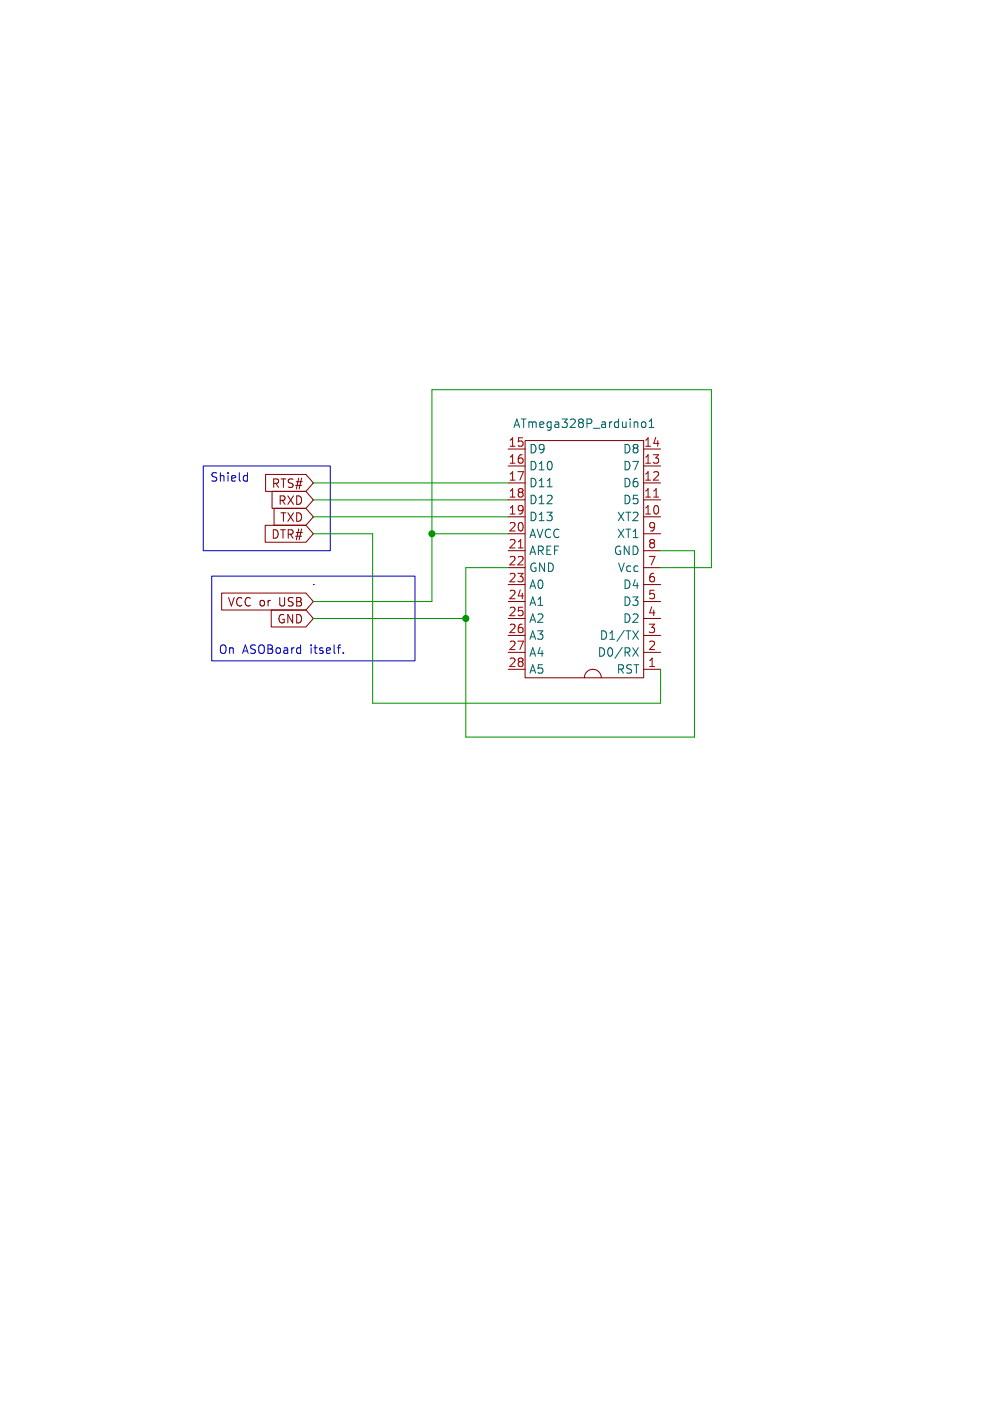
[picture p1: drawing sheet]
<svg xmlns="http://www.w3.org/2000/svg" width="148mm" height="210mm" viewBox="0 0 148 210" stroke-linecap="round" stroke-linejoin="round" font-family="sans-serif">
<g fill="none" stroke="#840000" stroke-width=".15">
<path d="M39.8 78.7h6.1l1.1 1.3-1.1 1.3h-6.1zM39.8 71.1h6.1l1.1 1.3-1.1 1.3h-6.1zM40.8 73.7h5.1l1.1 1.2-1.1 1.3h-5.1zM41.1 76.2h4.8l1.1 1.3-1.1 1.2h-4.8zM76.2 77.5h2.5M76.2 74.9h2.5M76.2 72.4h2.5M76.2 69.9h2.5M76.2 67.3h2.5M78.7 66h17.8v35.6h-17.8zM96.5 77.5h2.6M96.5 74.9h2.6"/>
<path d="M96.5 72.4h2.6M96.5 69.9h2.6M96.5 67.3h2.6M33.2 88.9h12.7l1.1 1.3-1.1 1.2h-12.7zM40.7 91.4h5.2l1.1 1.3-1.1 1.3h-5.2zM76.2 97.8h2.5M76.2 80h2.5M76.2 82.6h2.5M76.2 85.1h2.5M76.2 87.6h2.5M76.2 90.2h2.5M76.2 92.7h2.5"/>
<path d="M76.2 95.3h2.5M96.5 97.8h2.6M96.5 80h2.6M96.5 82.6h2.6M96.5 85.1h2.6M96.5 87.6h2.6M96.5 90.2h2.6M96.5 92.7h2.6M96.5 95.3h2.6M76.2 100.3h2.5M87.6 101.6a1.27 1.27 0 0 1 1.3-1.3 1.27 1.27 0 0 1 1.3 1.3M96.5 100.3h2.6"/>
</g>
<path d="M98 74.5h.8M77.7 82.1h.7" fill="none" stroke="#a90000" stroke-width=".15"/>
<path d="M82.1 73h.7M96.2 63.4l.2-.2 .4 .2 .1 .4-.2 .2-.3 .1-.2-.1zM97.3 64.1h.8M97.3 63.2l.4-.4v1.3M94.9 97.1l.8 1.3M94.9 94.6l.8 1.2M95.7 97.1l-.8 1.3M95.7 94.6l-.8 1.2" fill="none" stroke="#006464" stroke-width=".15"/>
<path d="M30.5 69.9h19v12.7h-19zM36.7 71.3h.4M37.1 70.9v1.2M37.1 72.1h-.4M31.7 86.4h30.5v12.7h-30.5zM47 87.6h.1M51.5 97.8v.1" fill="none" stroke="#0000c2" stroke-width=".15"/>
<path d="M47 77.5h29.2M47 72.4h29.2M47 74.9h29.2M47 80h8.9v25.4h43.2v-5.1M47 92.7h22.8M64.8 80h11.4M99.1 85.1h7.6v-26.7h-41.9v31.8h-17.8M99.1 82.6h5v27.9h-34.3v-25.4h6.4" fill="none" stroke="#009600" stroke-width=".15"/>
<g fill="#009600" stroke="#009600" stroke-width=".15">
<circle cx="64.8" cy="80" r=".46"/>
<circle cx="69.8" cy="92.7" r=".46"/>
</g>
<g font-size="1.8" fill="#006464">
<text x="76.9" y="64.4">ATmega328P_arduino1</text>
<text x="79.2" y="68.2">D9</text>
<text x="79.2" y="70.7">D10</text>
<text x="93.3" y="70.7">D7</text>
<text x="93.3" y="68.2">D8</text>
<text x="79.2" y="73.3">D11</text>
<text x="79.2" y="75.8">D12</text>
<text x="93.3" y="75.8">D5</text>
<text x="93.3" y="73.3">D6</text>
<text x="79.2" y="78.3">D13</text>
<text x="79.2" y="80.9">AVCC</text>
<text x="79.2" y="83.4">AREF</text>
<text x="91.9" y="83.4">GND</text>
<text x="92.4" y="78.3">XT2</text>
<text x="92.4" y="80.9">XT1</text>
<text x="79.2" y="86">GND</text>
<text x="79.2" y="88.5">A0</text>
<text x="92.5" y="86">Vcc</text>
<text x="93.3" y="88.5">D4</text>
<text x="79.2" y="91">A1</text>
<text x="79.2" y="93.6">A2</text>
<text x="93.3" y="93.6">D2</text>
<text x="93.3" y="91">D3</text>
<text x="79.2" y="96.1">A3</text>
<text x="79.2" y="98.7">A4</text>
<text x="79.2" y="101.2">A5</text>
<text x="89.5" y="98.7">D0/RX</text>
<text x="89.8" y="96.1">D1/TX</text>
<text x="92.4" y="101.2">RST</text>
</g>
<g font-size="1.8" fill="#a90000">
<text x="76.2" y="67.1">15</text>
<text x="76.2" y="69.6">16</text>
<text x="96.5" y="69.6">13</text>
<text x="96.5" y="67.1">14</text>
<text x="76.2" y="72.1">17</text>
<text x="76.2" y="74.7">18</text>
<text x="76.2" y="77.2">19</text>
<text x="96.5" y="77.2">10</text>
<text x="96.5" y="74.7">11</text>
<text x="96.5" y="72.1">12</text>
<text x="76.2" y="79.8">20</text>
<text x="76.2" y="82.3">21</text>
<text x="97.1" y="82.3">8</text>
<text x="97.1" y="79.8">9</text>
<text x="76.2" y="84.8">22</text>
<text x="76.2" y="87.4">23</text>
<text x="76.2" y="89.9">24</text>
<text x="97.1" y="89.9">5</text>
<text x="97.1" y="87.4">6</text>
<text x="97.1" y="84.8">7</text>
<text x="76.2" y="92.5">25</text>
<text x="76.2" y="95">26</text>
<text x="97.1" y="95">3</text>
<text x="97.1" y="92.5">4</text>
<text x="76.2" y="97.5">27</text>
<text x="76.2" y="100.1">28</text>
<text x="97.1" y="100.1">1</text>
<text x="97.1" y="97.5">2</text>
</g>
<g font-size="1.8" fill="#0000c2">
<text x="31.4" y="72.5">Shield</text>
<text x="32.7" y="98.1">On</text>
<text x="36.4" y="98.1">ASOBoard</text>
<text x="46.7" y="98.1">itself.</text>
</g>
<g font-size="1.8" fill="#840000">
<text x="40.6" y="73.3">RTS#</text>
<text x="41.6" y="75.9">RXD</text>
<text x="40.6" y="81">DTR#</text>
<text x="41.9" y="78.4">TXD</text>
<text x="34" y="91.1">VCC or</text>
<text x="41.5" y="93.7">GND</text>
<text x="42" y="91.1">USB</text>
</g>
</svg>
